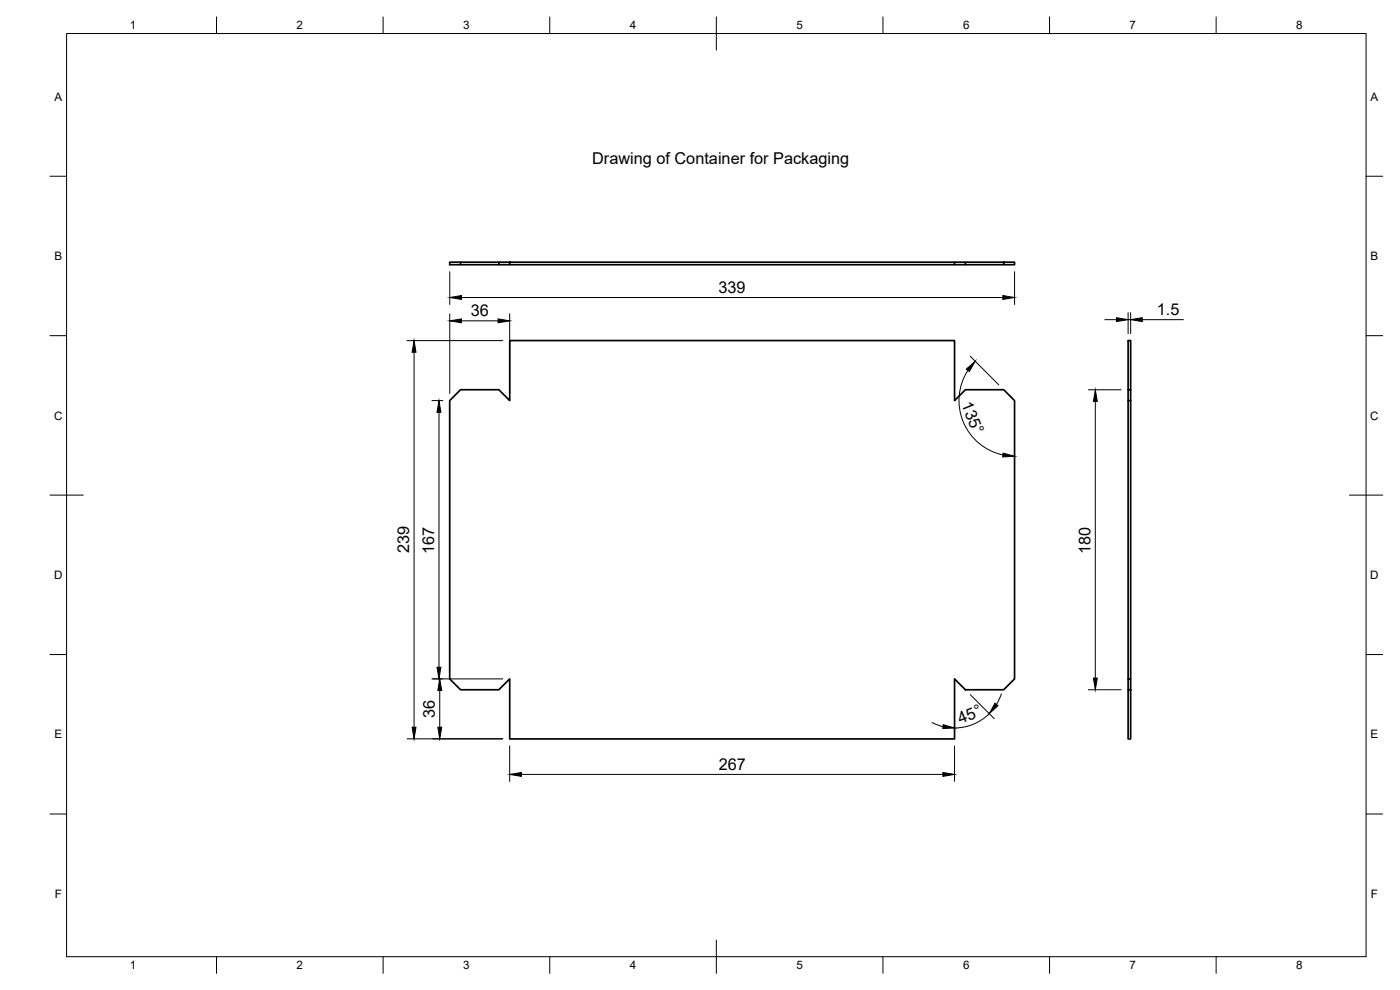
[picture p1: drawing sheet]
<svg xmlns="http://www.w3.org/2000/svg" width="420mm" height="297mm" viewBox="0 0 420 297" stroke-linecap="round" stroke-linejoin="round" font-family="sans-serif">
<!-- layer: Visible -->
<g fill="none" stroke="#000" stroke-width=".51">
<path d="M138.2 78.7h-3.2v.7h3.2v-.7h11.5M149.7 79.4h3.3M153 78.7h133.5v.7h-133.5zM153 78.7h-3.3v.7h-11.5M286.5 78.7h3.2M289.7 79.4h11.5M301.2 78.7h3.3v.7h-3.3zM301.2 78.7h-11.5v.7h-3.2M338.6 116.9v3.3h.7v83.5M339.3 116.9v-14.7h-.7v14.7h.7v3.3M135 120.2l3.2-3.3h11.5l3.3 3.3v-18h133.5v18l3.2-3.3h11.5l3.3 3.3v83.5l-3.3 3.3h-11.5l-3.2-3.3v18h-133.5v-18l-3.3 3.3h-11.5l-3.2-3.3zM338.6 120.2v83.5h.7v3.3"/>
<path d="M338.6 207h.7v14.7h-.7zM338.6 203.7v3.3"/>
</g>
<!-- layer: BORDER -->
<g fill="none" stroke="#000" stroke-width=".3">
<path d="M20 10.1h390v276.9h-390zM65 5.1v5M115 5.1v5M165 5.1v5M215 5.1v10M265 5.1v5M315 5.1v5M365 5.1v5M15 52.9h5M410 52.9h5M15 100.7h5M410 100.7h5"/>
<path d="M15 148.6h10M405 148.6h10M15 196.4h5M410 196.4h5M15 244.2h5M410 244.2h5M65 287v5M115 287v5M165 287v5M215 282.1v9.9M265 287v5M315 287v5"/>
<path d="M365 287v5"/>
</g>
<!-- layer: FD_Dimensions -->
<g fill="none" stroke="#000" stroke-width=".3">
<path d="M135 81.5v9.9M135 94.2v23.9M138.5 89.3h162.5M138.5 96.3h11M153 94.2v23.9M304.5 81.5v9.9M331.6 95.9h3.5M338.6 93.8v6.3M338.6 95.9h.7M339.3 93.8v6.3M342.8 95.9h12.4M122.2 102.2h28.7"/>
<path d="M124.3 105.7v112.5M290.5 111.1a16.7 16.7 0 0 0 10.5 25.4M291.2 106.9l8.5 8.6M326.6 117h9.9M129.6 120.2h3.3M131.7 123.7v76.5M328.7 120.4v83M129.6 203.7h21.3M132 207.2v11M279.7 216.8l3.3 1.2M291.2 208.4l7.2 7.2M296.9 214.1a14.7 14.7 0 0 1-10.4 4.3"/>
<path d="M300.5 208.2l-1.4 3.2M326.6 207h9.9M122.2 221.7h28.7M153 223.8v10.6M156.5 232.4h126.5M286.5 223.8v10.6"/>
</g>
<g fill="#000" stroke="#000" stroke-width=".3">
<path d="M135 89.3l3.5-.6v1.1zM135 96.3l3.5-.6v1.1zM149.5 95.7l3.5 .6-3.5 .5zM301 88.7l3.5 .6-3.5 .5zM335.1 95.3l3.5 .6-3.5 .6zM339.3 95.9l3.5-.6v1.2zM124.3 102.2l.5 3.5h-1.1zM290 110.8l2.7-2.4-1.8 3.1zM131.7 120.2l.6 3.5h-1.2zM301.1 136l3.4 .9-3.6 .2zM328.7 117l.6 3.4h-1.2zM123.7 218.2h1.1l-.5 3.5z"/>
<path d="M131.1 200.2h1.2l-.6 3.5zM132 203.7l.6 3.5h-1.2zM131.4 218.2h1.2l-.6 3.5zM283.1 217.4l3.4 1-3.6 .2zM298.6 211l.9 .7-2.6 2.4zM328.1 203.4h1.2l-.6 3.6zM153 232.4l3.5-.6v1.1zM283 231.8l3.5 .6-3.5 .5z"/>
</g>
<g font-size="4.9">
<text x="177.7" y="49.1">Drawing of Container for Packaging</text>
<text x="215.6" y="87.8">339</text>
<text x="141.3" y="94.8">36</text>
<text x="347.2" y="94.5">1.5</text>
<text x="288.4" y="121.3" transform="rotate(67 288.4 121.3)">135°</text>
<text x="122.8" y="166" transform="rotate(-90 122.8 166)">239</text>
<text x="130.3" y="166.2" transform="rotate(-90 130.3 166.2)">167</text>
<text x="327.3" y="166.2" transform="rotate(-90 327.3 166.2)">180</text>
<text x="130.5" y="215.4" transform="rotate(-90 130.5 215.4)">36</text>
<text x="288.3" y="217.3" transform="rotate(-23 288.3 217.3)">45°</text>
<text x="215.7" y="230.9">267</text>
</g>
<g font-size="3.5">
<text x="39" y="8.8">1</text>
<text x="89" y="8.8">2</text>
<text x="139" y="8.8">3</text>
<text x="189" y="8.8">4</text>
<text x="239" y="8.8">5</text>
<text x="289" y="8.8">6</text>
<text x="339" y="8.8">7</text>
<text x="389" y="8.8">8</text>
<text x="16.3" y="30.2">A</text>
<text x="411.3" y="30.2">A</text>
<text x="16.3" y="78">B</text>
<text x="411.3" y="78">B</text>
<text x="16.2" y="125.9">C</text>
<text x="411.2" y="125.9">C</text>
<text x="16.2" y="173.7">D</text>
<text x="411.2" y="173.7">D</text>
<text x="16.3" y="221.6">E</text>
<text x="411.3" y="221.6">E</text>
<text x="16.4" y="269.4">F</text>
<text x="411.4" y="269.4">F</text>
<text x="39" y="290.8">1</text>
<text x="89" y="290.8">2</text>
<text x="139" y="290.8">3</text>
<text x="189" y="290.8">4</text>
<text x="239" y="290.8">5</text>
<text x="289" y="290.8">6</text>
<text x="339" y="290.8">7</text>
<text x="389" y="290.8">8</text>
</g>
</svg>
